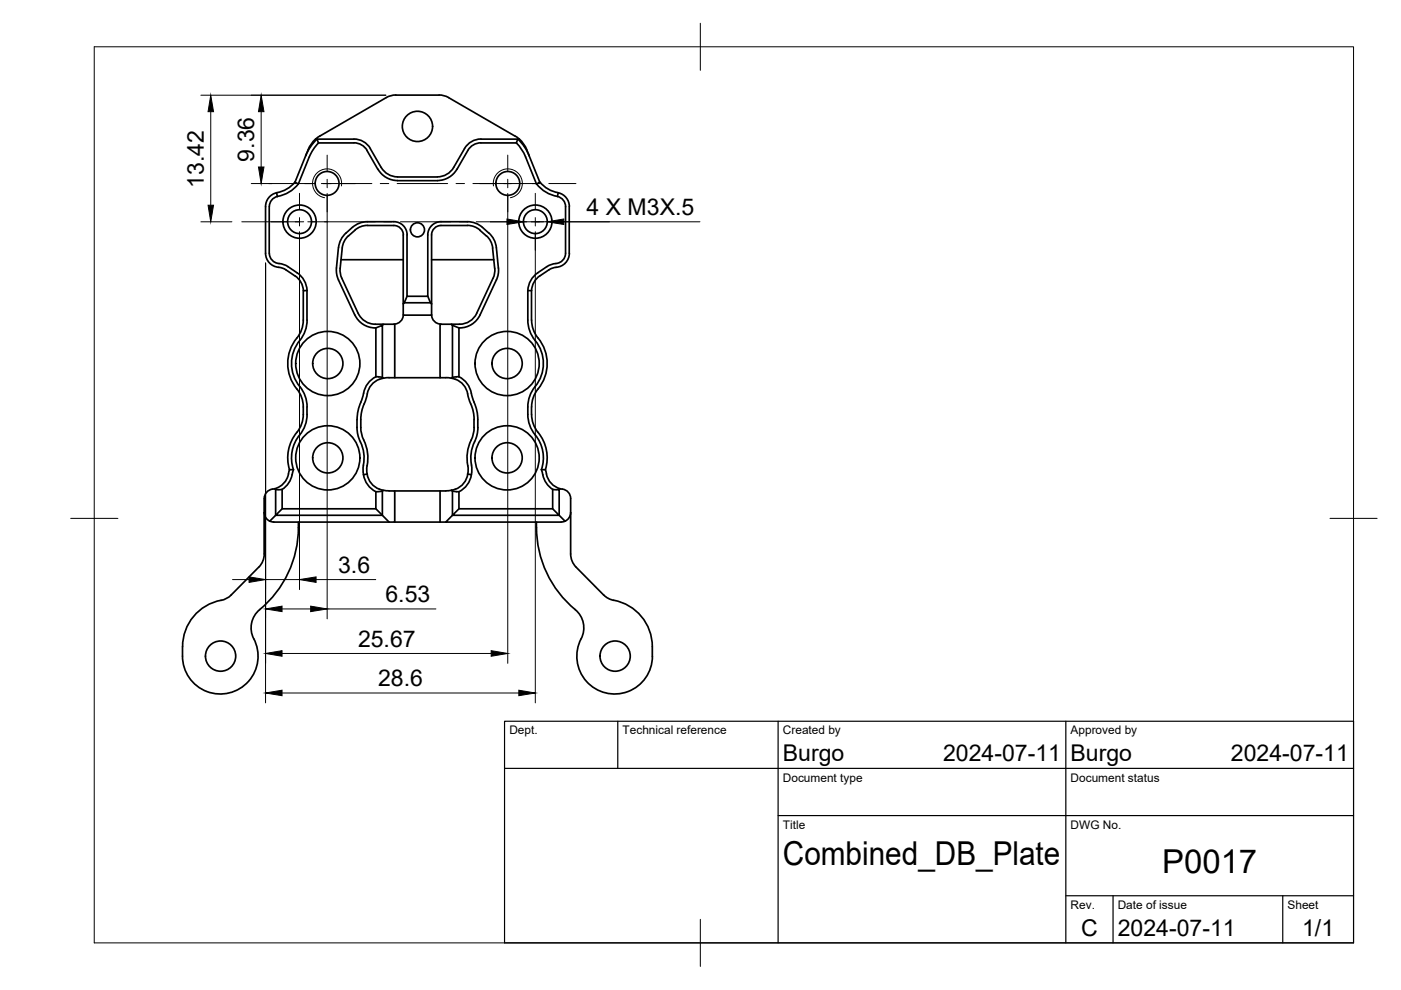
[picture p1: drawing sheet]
<svg xmlns="http://www.w3.org/2000/svg" width="297mm" height="210mm" viewBox="0 0 297 210" stroke-linecap="round" stroke-linejoin="round" font-family="sans-serif">
<!-- layer: Visible -->
<g fill="none" stroke="#000" stroke-width=".36">
<path d="M62.5 38.6l-1.4 1.3-1.2 .6-1.2 .3M63.2 39a7.9 7.9 0 0 1-4.9 2.8 2.19 2.19 0 0 0-1.2 2v9.9a2.33 2.33 0 0 0 2.5 2.2l1.4 .6a7.7 7.7 0 0 1 3.6 3.2l.5 1.9M65.3 31.7l-2.8 6.9 .7 .4M66.9 29.5h8.1M67.2 29.5l.3 .8M67.2 29.5l-1.5 1.9-.9 1.6M67.5 30.3h7.5M67.5 30.3l-.7 .9-1 1.5-2.6 6.3M75 29.5a4 4 0 0 1 3.5 2l2.3 4a4.1 4.1 0 0 0 3.5 2M75 30.3a3.2 3.2 0 0 1 2.8 1.6l2.3 4M80.1 35.9a4.8 4.8 0 0 0 4.2 2.4M84.3 38.3h8.4"/>
<path d="M84.3 37.5h8.4M96.9 35.9a4.8 4.8 0 0 1-4.2 2.4M102 29.5h7.8l-.3 .8M102 30.3h7.5M102 30.3a3.2 3.2 0 0 0-2.8 1.6l-2.3 4M102 29.5a4 4 0 0 0-3.5 2l-2.3 4a4 4 0 0 1-3.5 2M109.1 28.8l-14.8-8.5-.8-.1-9.6-.1-1.2 .2-.8 .4-14 8.1a6 6 0 0 0-2.6 2.9M109.1 28.8a6 6 0 0 1 2.6 2.9M109.5 30.3l1.1 1.4 .8 1.6M109.8 29.5h.3M109.8 29.5l1.2 1.4 1.2 2.1M111.4 33.3l2.3 5.7"/>
<path d="M111.7 31.7l2.7 6.9-.7 .4M113.8 39a7.1 7.1 0 0 0 4.4 2.6M114.5 38.6l.9 .9 1.1 .7 1.9 .6M58.7 40.9l.1 .8M58.7 40.9a2.99 2.99 0 0 0-2.4 2.9v9.9a3.1 3.1 0 0 0 3.2 3l1.1 .5 1.9 1.3M62.6 58.5a4 4 0 0 1 1.7 3.1M71.8 59.3l3.4 7.5a4.8 4.8 0 0 0 4.5 2.7v10.4M71.8 52.5l-.5 4.8 .1 1.1 .4 .9M72.1 56.9l.2 1.7 3.6 7.8M72.3 55.1h13.2M74.7 48.2a6 6 0 0 0-2.9 4.3M83.5 47h-6.2l-1.6 .6-1 .6"/>
<path d="M83.5 47.8h-5.6l-1.4 .2a7.9 7.9 0 0 0-3 2.3l-.5 .9-.4 .9-.5 4.8M83.5 47a2.8 2.8 0 0 1 2.8 2.8v13h4.4v-13a2.8 2.8 0 0 1 2.8-2.8h6.2l1.6 .6 1 .6M83.5 47.8a2 2 0 0 1 2 2v14.6l.8-1.6M91.5 55.1h13.2M102.3 48.2a6 6 0 0 1 2.9 4.3M103.1 50a6.2 6.2 0 0 0-3-2.1l-6.6-.1a2 2 0 0 0-2 2v17h-6v-2.4M103.1 50l.9 1.2 .5 1.4M104.4 52.6l.5 4.3M104.9 56.9v.9l-.4 1.2-3.4 7.4a4 4 0 0 1-3.7 2.3h-1.7l.2 .3M105.2 59.3l-3.4 7.5a4.8 4.8 0 0 1-4.5 2.7M105.2 52.5l.5 4.3M105.7 56.8l-.1 1.6-.3 .9"/>
<path d="M114.5 58.5a4 4 0 0 0-1.8 3.1M116.4 57.2l-1.9 1.3M118.2 41.7a2.19 2.19 0 0 1 1.7 2.1v9.9a2.29 2.29 0 0 1-2.4 2.2l-1.5 .6a7.7 7.7 0 0 0-3.6 3.2l-.5 1.9M118.3 40.9l-.1 .8M118.4 40.9a2.95 2.95 0 0 1 2.3 2.9v9.9a3.1 3.1 0 0 1-3.2 3l-1.1 .5M64.3 67.9a6.9 6.9 0 0 1-2 4.7 8.6 8.6 0 0 0 1 10.3 8.4 8.4 0 0 1-.9 9.5 8.5 8.5 0 0 0-1 7.2M65.1 61.6h-.8v6.3M65.1 61.6v6.3M65.1 67.9a7.6 7.6 0 0 1-2.1 5.1 7.8 7.8 0 0 0 1 9.5 9.5 9.5 0 0 1 0 9.1 7.9 7.9 0 0 0-1.8 8M75.9 66.4a4 4 0 0 0 3.7 2.3h1.7l-.2 .3M79.7 69.5l1.4-.5v11M80.3 79.9l.8 .1"/>
<path d="M80.3 79.9h-.4a4.9 4.9 0 0 0-3 4.2l-.4 1.2M81.3 68.7h2.4v11.4l-2.4 .1M85.5 66.7a2 2 0 0 1-2 2M85.7 64.2h5.6M90.7 62.8l.8 1.6M91.5 66.7a2 2 0 0 0 2 2M95.7 68.7h-2.4v11.4h1.5a4.4 4.4 0 0 1 4.4 3.4M95.9 69v11M95.9 69l1.4 .5M97.3 79.9l-1.4 .1M97.3 69.5v10.4M97.3 79.9a5.2 5.2 0 0 1 2.8 4.2l.1 .4a11.6 11.6 0 0 1 1.1 6.1"/>
<path d="M111.9 67.9a7.6 7.6 0 0 0 2.1 5.1 7.8 7.8 0 0 1-.9 9.5 9.2 9.2 0 0 0 .9 10.4 7.7 7.7 0 0 1 .8 6.7M111.9 61.6v6.3M111.9 61.6h.8v6.3M112.7 67.9a6.9 6.9 0 0 0 2 4.7 8.6 8.6 0 0 1-1 10.3 8.4 8.4 0 0 0 .9 9.5 8.5 8.5 0 0 1 1 7.2M61.4 99.6h.8M61.4 99.6a4.4 4.4 0 0 1-3.2 4M62.2 99.6l-.3 1M76.5 85.3a12.1 12.1 0 0 0-.5 7.4 9.1 9.1 0 0 1 1 5.9M77.1 98.6v2M81.1 80l.2 .2M81.3 80.2a4.3 4.3 0 0 0-3.6 4.2l-.1 .4a9.6 9.6 0 0 0-1.1 4.2 9.7 9.7 0 0 0 1.1 5.6 10.6 10.6 0 0 1 .1 5l.2 .9M83.7 80.1h9.6"/>
<path d="M95.9 80l-.2 .2M99.1 83.5l.4 1.3a9.3 9.3 0 0 1 1 4.2 9.5 9.5 0 0 1-1.1 5.6 10.6 10.6 0 0 0-.1 5 4.4 4.4 0 0 1-4.8 4.5M101.3 90.6a10.5 10.5 0 0 1-1.2 4.4 13.8 13.8 0 0 0-.1 4.8l-.1 .8-.8-.1M114.8 99.6h.8M114.8 99.6l.3 1M115.6 99.6a4.4 4.4 0 0 0 3.2 4M56 108.7a2 2 0 0 0 1.2 1.8M57.2 110.5l.8 .2h24.5M58.2 103.6l.6 .2h1M58.2 103.6a2.19 2.19 0 0 0-2.2 2.1v11.7l-.3 1.6-.8 1.3-5.9 5.9-.8 .6-.8 .4a10.1 10.1 0 0 0-8.7 9.9 9.1 9.1 0 0 0 2 7.3 8.1 8.1 0 0 0 10.9 1.1 8.1 8.1 0 0 0 1.9-10.8 5 5 0 0 1 1.6-5.4M58.4 103.8v5.5l-1.2 1.2M59.8 103.8v4.1h19.9v-3.6"/>
<path d="M59.8 107.9l-1.4 1.4h22.7l-1.4-1.4M61.9 100.6a4.8 4.8 0 0 1-2.1 3.2M63.3 110.7a22.7 22.7 0 0 1-8.3 18.6M77.1 100.6a4.8 4.8 0 0 0 2.6 3.7l1.4-.2M77.8 100.5a4.2 4.2 0 0 0 3.5 3.5l-.2 .1v5.2l1.4 1.4h1.2v-6.6h-1.2M77.9 100.5l-.8 .2M81.3 103.9l1.2 .2M83.7 110.7h9.6M83.7 104.1h9.6M94.5 104.1h-1.2v6.6h1.2M95.7 104l.2 .2M95.9 104.2v5.1l-1.4 1.4h24.5l.8-.2"/>
<path d="M95.9 104.1l1.4 .2M97.3 107.9l-1.4 1.4h22.7l-1.4-1.4M99.9 100.6a4.8 4.8 0 0 1-2.6 3.7M113.7 110.7a23.2 23.2 0 0 0 8.8 19.1 5 5 0 0 1 .7 5.6M115.1 100.6a4.8 4.8 0 0 0 2.1 3.2M117.2 103.8v4.1h-19.9v-3.6M117.2 103.8h1.4v5.5l1.2 1.2M118.8 103.6l-.2 .2M118.8 103.6a2.19 2.19 0 0 1 2.2 2.1v11.7l.3 1.6 .9 1.3 5.8 5.9 .8 .6 .9 .4a10.1 10.1 0 0 1 8.6 9.9v2M121 108.7a2 2 0 0 1-1.2 1.8M123.2 135.4a8 8 0 0 0 5.2 11.5 8 8 0 0 0 9.9-7.8"/>
<circle cx="69.4" cy="38.9" r="2.53"/>
<circle cx="88.5" cy="26.8" r="3.2"/>
<circle cx="107.7" cy="38.9" r="2.53"/>
<circle cx="63.5" cy="47" r="2.53"/>
<circle cx="63.5" cy="47" r="3.5"/>
<circle cx="88.5" cy="48.7" r="1.49"/>
<circle cx="113.5" cy="47" r="2.53"/>
<circle cx="113.5" cy="47" r="3.5"/>
<circle cx="69.5" cy="77.1" r="3.2"/>
<circle cx="69.5" cy="77.1" r="6.8"/>
<circle cx="107.5" cy="77.1" r="3.2"/>
<circle cx="107.5" cy="77.1" r="6.8"/>
<circle cx="69.5" cy="97.1" r="6.8"/>
<circle cx="69.5" cy="97.1" r="3.2"/>
<circle cx="107.5" cy="97.1" r="3.2"/>
<circle cx="107.5" cy="97.1" r="6.8"/>
<circle cx="46.8" cy="139.1" r="3.2"/>
<circle cx="130.4" cy="139.1" r="3.2"/>
</g>
<!-- layer: Visible Narrow -->
<path d="M72.4 39.4a3.1 3.1 0 0 0-2.5-3.5 3.1 3.1 0 0 0-3.6 2.5 3.1 3.1 0 0 0 2.5 3.5M104.6 39.4a3.1 3.1 0 0 1 2.5-3.5 3.1 3.1 0 0 1 3.6 2.5 3.1 3.1 0 0 1-2.5 3.5" fill="none" stroke="#000" stroke-width=".21"/>
<!-- layer: BORDER -->
<path d="M20 9.9h267v190h-267zM148.5 4.9v10M15 109.9h10M282 109.9h10M148.5 194.9v10" fill="none" stroke="#000" stroke-width=".21"/>
<!-- layer: TITLEBLOCK -->
<path d="M107 152.9h180v47h-180zM131 152.9v10M165 152.9v47M226 152.9v47M107 162.9h180M165 172.9h122M226 189.9h61M236 189.9v10M272 189.9v10" fill="none" stroke="#000" stroke-width=".25"/>
<!-- layer: Smart Centers -->
<g fill="none" stroke="#000" stroke-width=".21">
<path d="M57 38.9h5.8M63.3 38.9h3.4M68.1 38.9h10.7M69.4 32.9v3.3M69.4 38v1.8M80.6 38.9h1.8M84.2 38.9h10.7M96.7 38.9h1.8M100.3 38.9h14.3M107.7 32.9v3.3M107.7 38v1.8M116.4 38.9h5.7"/>
<path d="M51.3 47h13.1M63.5 41v3.3M63.5 46.1v1.8M63.5 49.7v3.4M65.3 47h14.2M69.4 41.6v3.3M81.3 47h1.8M84.9 47h10.7M97.4 47h1.8M101 47h10.7M107.7 41.6v3.3M112.6 47h2.7"/>
<path d="M113.5 41v3.3M113.5 46.1v1.8M113.5 49.7v3.4M116.2 47h13"/>
</g>
<!-- layer: FD_Dimensions -->
<g fill="none" stroke="#000" stroke-width=".21">
<path d="M42.6 20.2h39.2M44.7 23.7v19.8M53.3 38.9h4.4M55.4 23.7v11.7M42.6 47h6.6M56.3 55.8v93.2M63.5 49.1v75.9M69.4 41v90.2M104 47h3.5M107.7 41v99.6M111 47h5M113.5 49.1v99.9"/>
<path d="M119.5 47h28.9M49.3 122.9h3.5M56.3 122.9h7.2M59.8 129.1h6.1M59.8 138.5h44.3M67 122.9h12.7M69.4 129.1h23M59.8 146.9h50.2"/>
</g>
<g fill="#000" stroke="#000" stroke-width=".21">
<path d="M44.7 20.2l.6 3.5h-1.2zM54.8 35.4h1.2l-.6 3.5zM55.4 20.2l.6 3.5h-1.2zM44.1 43.5h1.2l-.6 3.5zM107.5 46.4l3.5 .6-3.5 .6zM116 47l3.5-.6v1.2zM52.8 122.3l3.5 .6-3.5 .6zM56.3 129.1l3.5-.6v1.2zM56.3 138.5l3.5-.5v1.1zM65.9 128.5l3.5 .6-3.5 .6zM63.5 122.9l3.5-.6v1.2zM104.1 138l3.6 .5-3.6 .6z"/>
<path d="M56.3 146.9l3.5-.6v1.2zM110 146.3l3.5 .6-3.5 .6z"/>
</g>
<g font-size="7">
<text x="166" y="183.4">Combined_DB_Plate</text>
<text x="246.4" y="185.2">P0017</text>
</g>
<g font-size="4.9">
<text x="53.9" y="34.3" transform="rotate(-90 53.9 34.3)">9.36</text>
<text x="43.2" y="39.8" transform="rotate(-90 43.2 39.8)">13.42</text>
<text x="124.4" y="45.6">4 X M3X.5</text>
<text x="71.7" y="121.4">3.6</text>
<text x="81.7" y="127.6">6.53</text>
<text x="75.9" y="137.1">25.67</text>
<text x="80.2" y="145.5">28.6</text>
<text x="166" y="161.4">Burgo</text>
<text x="200" y="161.4">2024-07-11</text>
<text x="227" y="161.4">Burgo</text>
<text x="261" y="161.4">2024-07-11</text>
<text x="229.2" y="198.6">C</text>
<text x="237" y="198.4">2024-07-11</text>
<text x="276.1" y="198.6">1/1</text>
</g>
<g font-size="2.5">
<text x="108" y="155.7">Dept.</text>
<text x="132" y="155.7">Technical reference</text>
<text x="166" y="155.7">Created by</text>
<text x="227" y="155.7">Approved by</text>
<text x="166" y="165.7">Document type</text>
<text x="227" y="165.7">Document status</text>
<text x="166" y="175.7">Title</text>
<text x="227" y="175.7">DWG No.</text>
<text x="227" y="192.7">Rev.</text>
<text x="237" y="192.7">Date of issue</text>
<text x="273" y="192.7">Sheet</text>
</g>
</svg>
